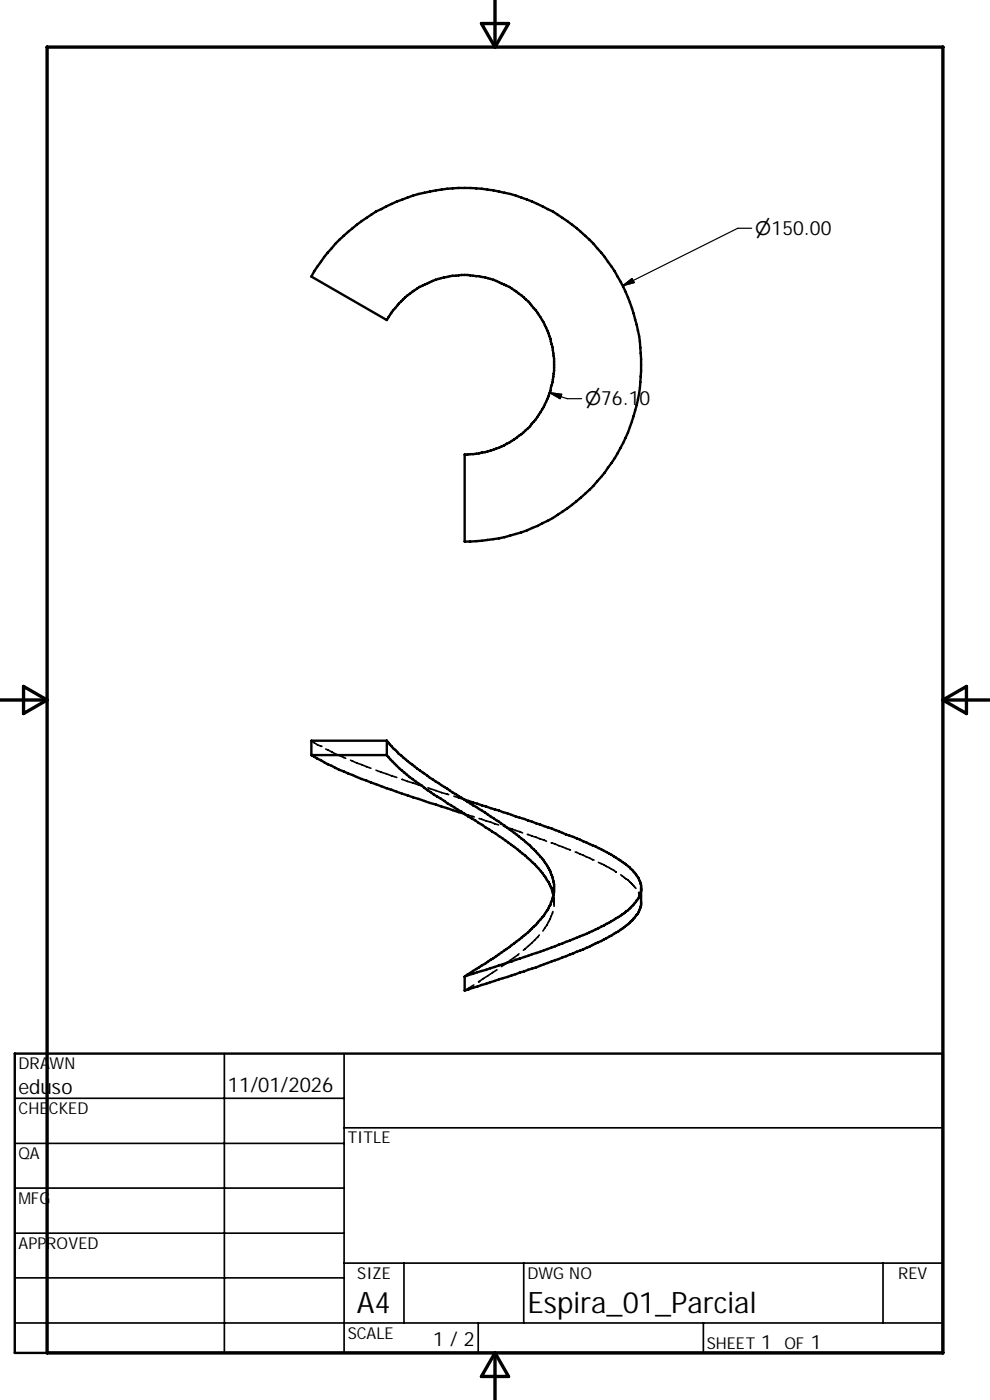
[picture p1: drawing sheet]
<svg xmlns="http://www.w3.org/2000/svg" width="210mm" height="297mm" viewBox="0 0 210 297" stroke-linecap="round" stroke-linejoin="round" font-family="sans-serif">
<g fill="none" stroke="#000" stroke-width=".36">
<path d="M66 157.1l2.1 1.2M68.1 158.3h.1M69.1 158.9l4.2 2M74.3 161.3l4.4 1.7M79.8 163.4l4.4 1.5M85.3 165.4l4.4 1.4M90.8 167.1l4.4 1.5M96.3 168.9l2.3 .8M98.6 172.6l2 .7M101.6 173.7l4.1 1.3M106.8 175.3l4 1.4M111.8 177l4.1 1.5"/>
<path d="M116.9 178.8l4.1 1.5M114.4 198.4l-1.6 1.7-1.8 1.5M117.3 193.4l-.6 1.6-1.6 2.5M117.3 189.9l.2 .6M117.5 188.4v1M117.5 190.4v1.9M122 180.8l4 1.7M126.9 183l1.2 .5 2.6 1.5M131.7 185.6l.7 .6a7.6 7.6 0 0 1 2.5 2.3M135.5 189.3l.5 1.5v.6M100.5 209l-1.9 1.1M101.5 208.3h.1"/>
<path d="M105.4 205.7l-3.9 2.6M110.1 202.4l-3.8 2.7M3.1 233h69.9M47.6 223.5v63.5M73 239.3h127M73 223.5v63.5M3.1 242.6h69.9M3.1 252.1h69.9M3.1 261.6h69.9M3.1 271.1h69.9M73 268h127M85.7 268v12.7"/>
<path d="M111.1 268v12.7M187.3 268v12.7M3.1 280.7h196.9M101.4 280.7v6.3M149.2 280.7v6.3"/>
</g>
<path d="M71.1 51.7a37.5 37.5 0 0 1 61.8 10.7 37.5 37.5 0 0 1-34.3 52.5v-18.5a19.1 19.1 0 0 0 18.9-17.7v-2.6a19 19 0 0 0-14.7-17.3 19 19 0 0 0-20.8 9.1l-16-9.2 2.7-4.2zM82 157.1h-16v3.1M82 157.1a37.8 37.8 0 0 0 8.7 7.5l7.9 5.1M82 157.1v3.1M66 160.2h16M66 160.2l.6 .3a97 97 0 0 0 17.6 7.5l14.4 4.6M82 160.2l3.2 3.2a114.3 114.3 0 0 0 13.4 9.3 97.9 97.9 0 0 1 13.3 9.3l1 1a18.6 18.6 0 0 1 4.1 5.5l.3 1.4M98.6 169.7l10.8 3.5a127.1 127.1 0 0 1 18.7 7.3l.5 .3a16.8 16.8 0 0 1 6.9 5.6l.5 1.4v4.2a9.2 9.2 0 0 1-4.4 5.3 69.7 69.7 0 0 1-14.6 6.7l-3.3 1.2-15.1 4.9v-2.9M98.6 169.7l.5 .4a104.1 104.1 0 0 1 13.3 9.3l.8 .8a13.5 13.5 0 0 1 4.3 7.4v1.6a13.1 13.1 0 0 1-4.3 7.4 73.1 73.1 0 0 1-12.9 9.4l-1.7 1.2M136 189l-.1 .3a5 5 0 0 1-1.5 2.6l-1.2 1.2a55.6 55.6 0 0 1-14.7 7.3l-3.9 1.5-16 5.3M3.1 223.5h196.9v63.5h-196.9z" fill="none" stroke="#000" stroke-width=".51"/>
<path d="M10 10h190v277h-190zM102.1 5h5.8l-2.9 5zM105 0v10M0 148.5h10M5 145.6l5 2.9-5 2.9zM200 148.5l5-2.9v5.8zM200 148.5h10M105 287l2.9 5h-5.8zM105 287v10" fill="none" stroke="#000" stroke-width=".71"/>
<path d="M159.4 48.4h-2.9l-24.4 12.2M132.1 60.6l1.9-1.5 .5 .8zM116.6 83.3l2.5 .4-.3 .9zM116.6 83.3l3.7 1.3h3.1" fill="none" stroke="#000" stroke-width=".25"/>
<g fill="#000" stroke="#000" stroke-width=".25">
<path d="M132.1 60.6l1.9-1.5 .5 .8z" fill-rule="evenodd"/>
<path d="M116.6 83.3l2.5 .4-.3 .9z" fill-rule="evenodd"/>
</g>
<g font-size="6.3">
<text x="75.7" y="278.5">A4</text>
<text x="111.8" y="278.6">Espira_01_Parcial</text>
</g>
<g font-size="4.4">
<text x="3.9" y="232.2">eduso</text>
<text x="48.3" y="231.6">11/01/2026</text>
</g>
<g font-size="4.2">
<text x="91.9" y="285.6">1 / 2</text>
<text x="161.5" y="286.2">1</text>
<text x="172" y="286.2">1</text>
</g>
<g font-size="4">
<text x="160.2" y="50">⌀150.00</text>
<text x="124.1" y="86">⌀76.10</text>
</g>
<g font-size="3.5">
<text x="3.9" y="226.8">DRAWN</text>
<text x="3.9" y="236.4">CHECKED</text>
<text x="3.9" y="245.9">QA</text>
<text x="73.7" y="242.6">TITLE</text>
<text x="3.9" y="255.4">MFG</text>
<text x="3.9" y="264.9">APPROVED</text>
<text x="75.8" y="271.3">SIZE</text>
<text x="111.8" y="271.3">DWG NO</text>
<text x="190.5" y="271.3">REV</text>
<text x="73.7" y="284">SCALE</text>
<text x="149.9" y="286.2">SHEET</text>
<text x="166.4" y="286.2">OF</text>
</g>
</svg>
